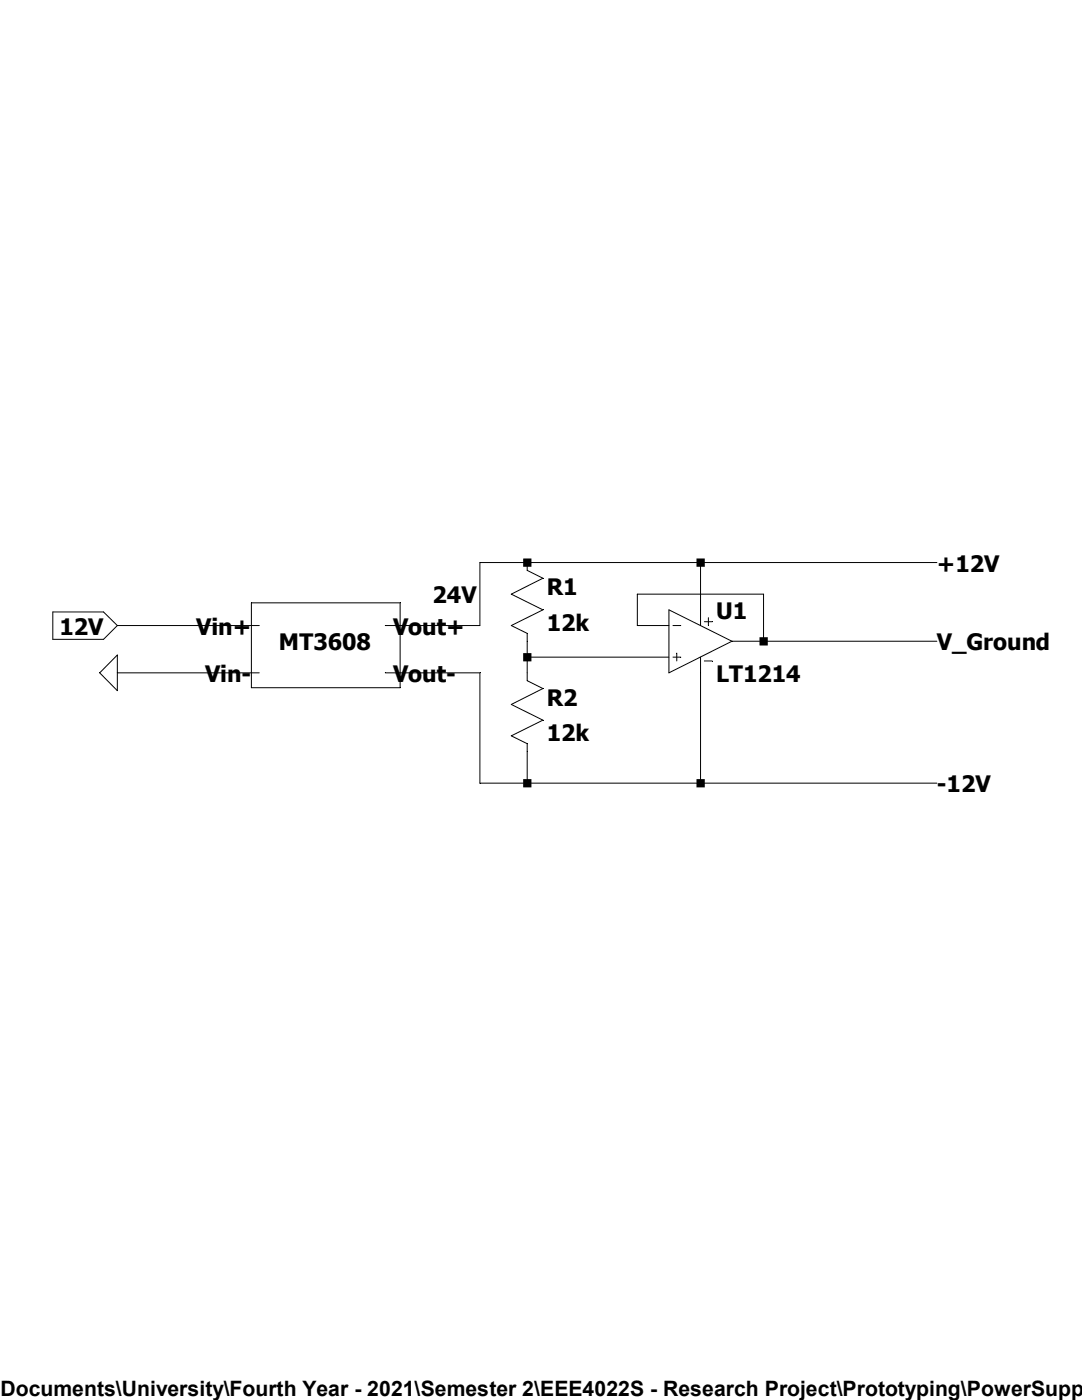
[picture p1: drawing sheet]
Version 4
SHEET 1 880 680
WIRE 144 0 96 0
WIRE 320 0 144 0
WIRE 560 0 320 0
WIRE 384 32 256 32
WIRE 320 48 320 0
WIRE -128 64 -272 64
WIRE 96 64 96 0
WIRE 96 64 0 64
WIRE 256 64 256 32
WIRE 288 64 256 64
WIRE 384 80 384 32
WIRE 384 80 352 80
WIRE 560 80 384 80
WIRE 144 96 144 80
WIRE 288 96 144 96
WIRE -128 112 -272 112
WIRE 96 112 0 112
WIRE 144 112 144 96
WIRE 96 224 96 112
WIRE 144 224 144 192
WIRE 144 224 96 224
WIRE 320 224 320 112
WIRE 320 224 144 224
WIRE 560 224 320 224
FLAG -272 64 12V
IOPIN -272 64 In
FLAG -272 112 0
FLAG 560 0 +12V
FLAG 560 224 -12V
FLAG 560 80 V_Ground
SYMBOL Opamps\\LT1214 320 16 R0
SYMATTR InstName U1
SYMBOL res 128 -16 R0
SYMATTR InstName R1
SYMATTR Value 12k
SYMBOL res 128 96 R0
SYMATTR InstName R2
SYMATTR Value 12k
SYMBOL MT3608 -64 80 R0
SYMATTR InstName X1
TEXT 48 32 Left 2 ;24V
